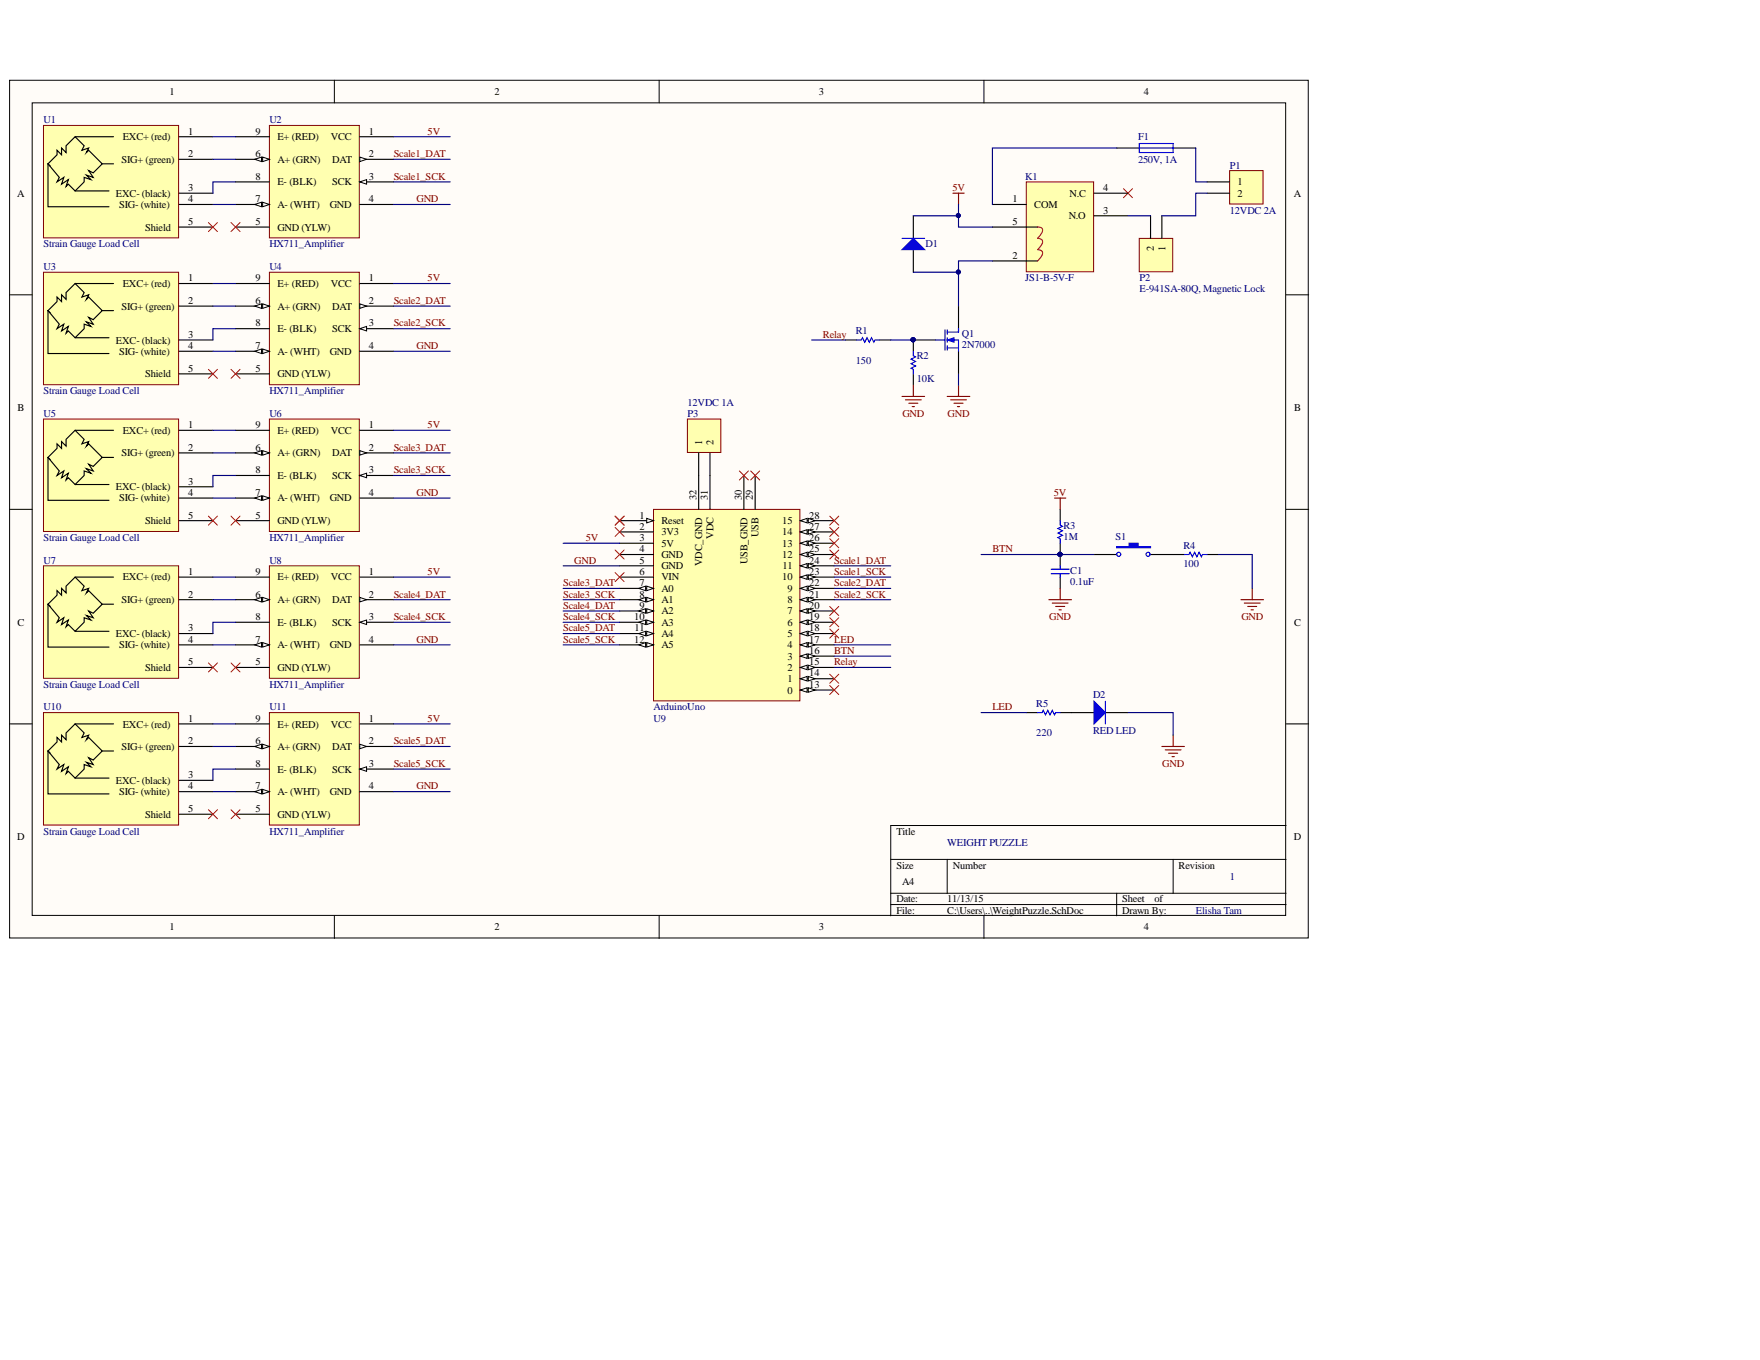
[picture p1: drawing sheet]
# Altium project WeightPuzzle.PrjPcb
1 sheet, 26 parts. Net scope: global (net labels, ports and power ports of the same name join across sheets).

## Sheet WeightPuzzle.SchDoc: WEIGHT PUZZLE
size A4; DrawnBy: Elisha Tam; Revision: 1

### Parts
C1  0.1uF  [RAD-0.3]
D1  Diode  [SMC]  (value not drawn)
D2  RED LED  [SMC]
F1  250V, 1A  [PIN-W2/E2.8]
K1  JS1-B-5V-F
P1  12VDC 2A  [HDR1X2]
P2  E-941SA-80Q, Magnetic Lock  [HDR1X2]
P3  12VDC 1A  [HDR1X2]
Q1  2N7000  [E3]
R1  value 150  [AXIAL-0.3]  (hidden comment: Res1)
R2  value 10K  [AXIAL-0.3]  (hidden comment: Res1)
R3  1M  [AXIAL-0.3]
R4  100  [AXIAL-0.3]
R5  value 220  [AXIAL-0.3]  (hidden comment: Res1)
S1  SW-PB  [SPST-2]  (value not drawn)
U1  Strain Gauge Load Cell
U2  HX711_Amplifier
U3  Strain Gauge Load Cell
U4  HX711_Amplifier
U5  Strain Gauge Load Cell
U6  HX711_Amplifier
U7  Strain Gauge Load Cell
U8  HX711_Amplifier
U9  ArduinoUno
U10  Strain Gauge Load Cell
U11  HX711_Amplifier

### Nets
5V: D1.2(K) K1.5 R3.2 U2.1(VCC) U4.1(VCC) U6.1(VCC) U8.1(VCC) U9.3(5V) U11.1(VCC)
GND: C1.2 D2.2(K) Q1.3(S) R2.1 R4.1 U2.4(GND) U4.4(GND) U6.4(GND) U8.4(GND) U9.5(GND) U11.4(GND)
BTN: C1.1 R3.1 S1.1 U9.16(3)
LED: R5.2 U9.17(4)
Relay: R1.2 U9.15(2)
Scale1_DAT: U2.2(DAT) U9.24(11)
Scale1_SCK: U2.3(SCK) U9.23(10)
Scale2_DAT: U4.2(DAT) U9.22(9)
Scale2_SCK: U4.3(SCK) U9.21(8)
Scale3_DAT: U6.2(DAT) U9.7(A0)
Scale3_SCK: U6.3(SCK) U9.8(A1)
Scale4_DAT: U8.2(DAT) U9.9(A2)
Scale4_SCK: U8.3(SCK) U9.10(A3)
Scale5_DAT: U9.11(A4) U11.2(DAT)
Scale5_SCK: U9.12(A5) U11.3(SCK)
NetD1_1: D1.1(A) K1.2 Q1.1(D)
NetD2_1: D2.1(A) R5.1
NetF1_1: F1.1 K1.1(COM)
NetF1_2: F1.2 P1.1
NetK1_3: K1.3(N.O) P2.2
NetP1_2: P1.2 P2.1
NetP3_1: P3.1 U9.32(VDC_GND)
NetP3_2: P3.2 U9.31(VDC)
NetQ1_2: Q1.2(G) R1.1 R2.2
NetR4_2: R4.2 S1.2
NetU1_1: U1.1(EXC+_(red)) U2.9(E+_(RED))
NetU1_2: U1.2(SIG+_(green)) U2.6(A+_(GRN))
NetU1_3: U1.3(EXC-_(black)) U2.8(E-_(BLK))
NetU1_4: U1.4(SIG-_(white)) U2.7(A-_(WHT))
NetU3_1: U3.1(EXC+_(red)) U4.9(E+_(RED))
NetU3_2: U3.2(SIG+_(green)) U4.6(A+_(GRN))
NetU3_3: U3.3(EXC-_(black)) U4.8(E-_(BLK))
NetU3_4: U3.4(SIG-_(white)) U4.7(A-_(WHT))
NetU5_1: U5.1(EXC+_(red)) U6.9(E+_(RED))
NetU5_2: U5.2(SIG+_(green)) U6.6(A+_(GRN))
NetU5_3: U5.3(EXC-_(black)) U6.8(E-_(BLK))
NetU5_4: U5.4(SIG-_(white)) U6.7(A-_(WHT))
NetU7_1: U7.1(EXC+_(red)) U8.9(E+_(RED))
NetU7_2: U7.2(SIG+_(green)) U8.6(A+_(GRN))
NetU7_3: U7.3(EXC-_(black)) U8.8(E-_(BLK))
NetU7_4: U7.4(SIG-_(white)) U8.7(A-_(WHT))
NetU10_1: U10.1(EXC+_(red)) U11.9(E+_(RED))
NetU10_2: U10.2(SIG+_(green)) U11.6(A+_(GRN))
NetU10_3: U10.3(EXC-_(black)) U11.8(E-_(BLK))
NetU10_4: U10.4(SIG-_(white)) U11.7(A-_(WHT))

Not connected (* = marked no-connect by the designer): K1 4(N.C)*; U1 5(Shield)*; U2 5(GND_(YLW))*; U3 5(Shield)*; U4 5(GND_(YLW))*; U5 5(Shield)*; U6 5(GND_(YLW))*; U7 5(Shield)*; U8 5(GND_(YLW))*; U9 1(Reset)* 2(3V3)* 4(GND)* 6(VIN)* 13(0)* 14(1)* 18(5)* 19(6)* 20(7)* 25(12)* 26(13)* 27(14)* 28(15)* 29(USB)* 30(USB_GND)*; U10 5(Shield)*; U11 5(GND_(YLW))*
